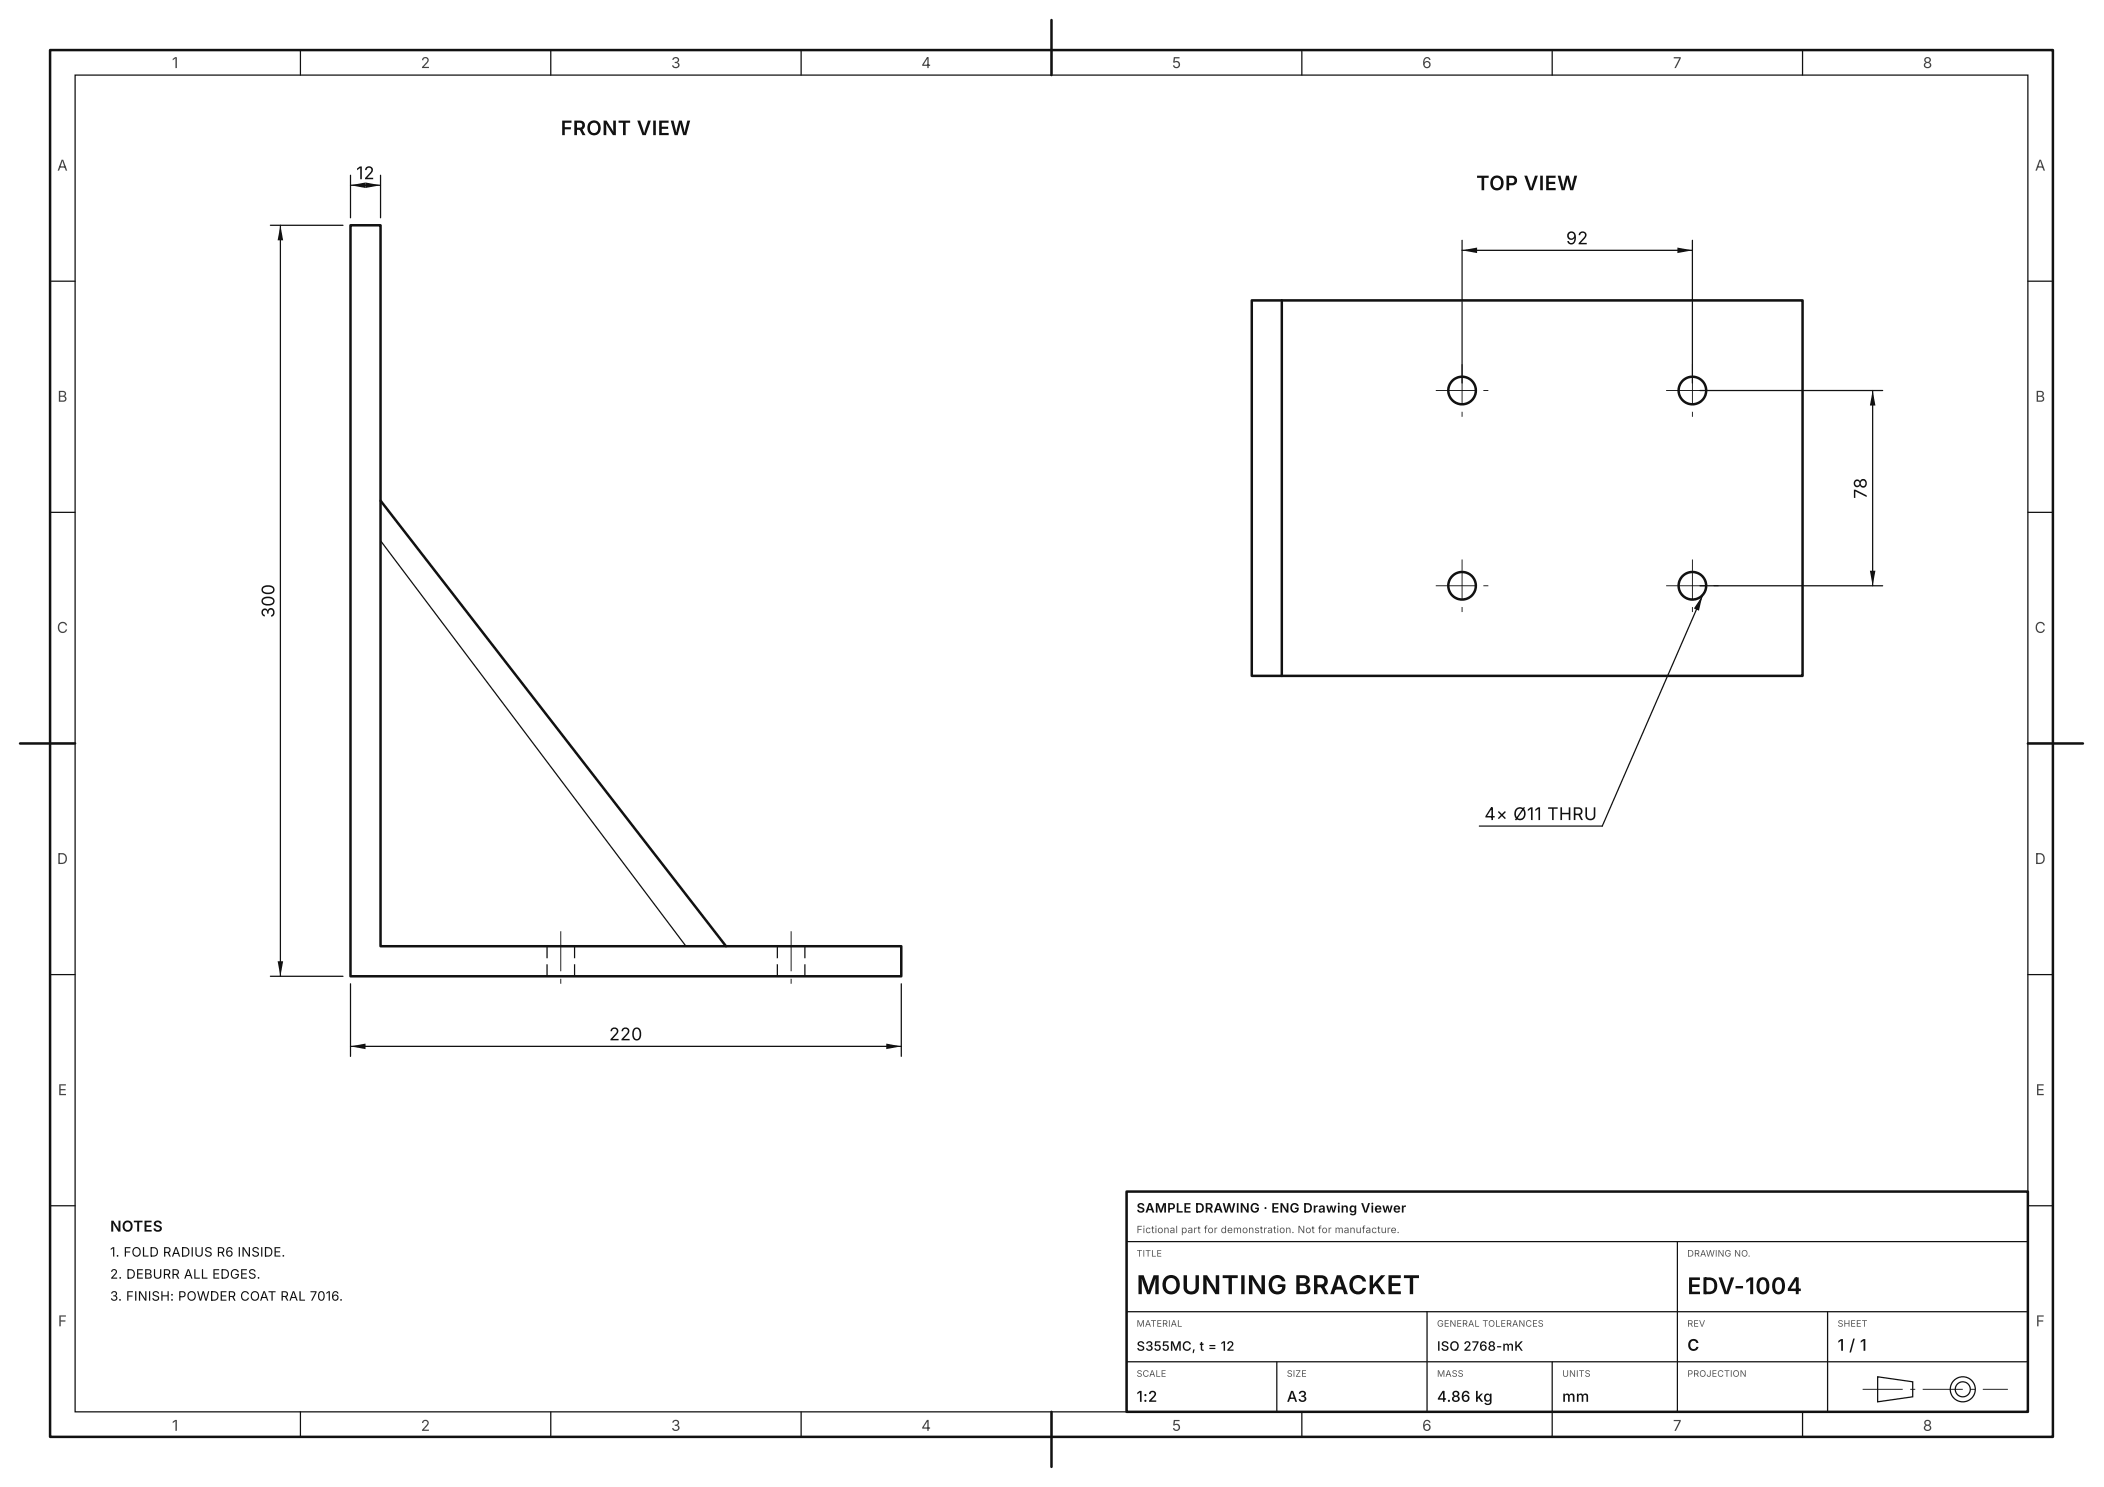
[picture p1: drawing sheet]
<svg xmlns="http://www.w3.org/2000/svg" width="420mm" height="297mm" viewBox="0 0 420 297" stroke-linecap="round" stroke-linejoin="round" font-family="sans-serif">
<path d="M10 10h400v277h-400zM210 4v11M70 45h6v144h104v6h-110zM76 100l69 89M4 148.5h11M405 148.5h11M210 282v11" fill="none" stroke="#111" stroke-width=".5"/>
<g fill="none" stroke="#111" stroke-width=".25">
<path d="M15 15h390v267h-390zM60 10v5M110 10v5M160 10v5M210 10v5M260 10v5M310 10v5M360 10v5M10 56.2h5M405 56.2h5M10 102.3h5M76 108l61 81"/>
<path d="M405 102.3h5M10 148.5h5M405 148.5h5M10 194.7h5M405 194.7h5M10 240.8h5M405 240.8h5M60 282v5M110 282v5M160 282v5M210 282v5M260 282v5"/>
<path d="M310 282v5M360 282v5"/>
</g>
<g fill="#111">
<path d="M109.1 189h.3v2.4h-.3zM109.1 192.6h.3v2.4h-.3z"/>
<path d="M114.6 189h.3v2.4h-.3zM114.6 192.6h.3v2.4h-.3z"/>
<path d="M111.9 186h.2v8h-.2zM111.9 195.5h.2v1h-.2z"/>
<path d="M155.1 189h.3v2.4h-.3zM155.1 192.6h.3v2.4h-.3z"/>
<path d="M160.6 189h.3v2.4h-.3zM160.6 192.6h.3v2.4h-.3z"/>
<path d="M157.9 186h.2v8h-.2zM157.9 195.5h.2v1h-.2z"/>
</g>
<g fill="none" stroke="#111" stroke-width=".5">
<path d="M250 60h110v75h-110zM256 60v75"/>
<circle cx="292" cy="78" r="2.75"/>
</g>
<g fill="#111">
<path d="M286.7 77.9h8v.2h-8zM296.2 77.9h1v.2h-1z"/>
<path d="M291.9 72.7h.2v8h-.2zM291.9 82.2h.2v1h-.2z"/>
</g>
<circle cx="338" cy="78" r="2.75" fill="none" stroke="#111" stroke-width=".5"/>
<g fill="#111">
<path d="M332.7 77.9h8v.2h-8zM342.2 77.9h1v.2h-1z"/>
<path d="M337.9 72.7h.2v8h-.2zM337.9 82.2h.2v1h-.2z"/>
</g>
<circle cx="292" cy="117" r="2.75" fill="none" stroke="#111" stroke-width=".5"/>
<g fill="#111">
<path d="M286.7 116.9h8v.2h-8zM296.2 116.9h1v.2h-1z"/>
<path d="M291.9 111.7h.2v8h-.2zM291.9 121.2h.2v1h-.2z"/>
</g>
<circle cx="338" cy="117" r="2.75" fill="none" stroke="#111" stroke-width=".5"/>
<g fill="#111">
<path d="M332.7 116.9h8v.2h-8zM342.2 116.9h1v.2h-1z"/>
<path d="M337.9 111.7h.2v8h-.2zM337.9 121.2h.2v1h-.2z"/>
</g>
<path d="M70 196.5v14.5M180 196.5v14.5M70 209h110" fill="none" stroke="#111" stroke-width=".25"/>
<g fill="#111">
<path d="M70 209l3-.6v1.1z"/>
<path d="M177 208.4l3 .6-3 .5z"/>
</g>
<path d="M54 45h14.5M56 45v150M54 195h14.5" fill="none" stroke="#111" stroke-width=".25"/>
<g fill="#111">
<path d="M56 45l.5 3h-1.1z"/>
<path d="M55.4 192h1.1l-.5 3z"/>
</g>
<path d="M70 35v8.5M70 37h6M76 35v8.5" fill="none" stroke="#111" stroke-width=".25"/>
<g fill="#111">
<path d="M70 37l3-.5v1.1z"/>
<path d="M73 36.5l3 .5-3 .6z"/>
</g>
<path d="M292 48v28.5M292 50h46M338 48v28.5" fill="none" stroke="#111" stroke-width=".25"/>
<g fill="#111">
<path d="M292 50l3-.5v1.1z"/>
<path d="M335 49.5l3 .5-3 .6z"/>
</g>
<path d="M339.5 78h36.5M374 78v39M339.5 117h36.5" fill="none" stroke="#111" stroke-width=".25"/>
<g fill="#111">
<path d="M374 78l.5 3h-1.1z"/>
<path d="M373.4 114h1.1l-.5 3z"/>
</g>
<path d="M340 119l-20 46" fill="none" stroke="#111" stroke-width=".25"/>
<path d="M340 119l-.7 3-1-.5z" fill="#111"/>
<path d="M295.4 165h24.6M225 248h180M335 248v34M225 262h180M225 272h180M255 272v10M285 262v20M310 272v10M365 262v20M375 275l7 1v3l-7 1z" fill="none" stroke="#111" stroke-width=".25"/>
<path d="M225 238h180v44h-180z" fill="none" stroke="#111" stroke-width=".5"/>
<path d="M372 277.4h8v.2h-8zM381.5 277.4h1v.2h-1zM384 277.4h8v.2h-8zM393.5 277.4h1v.2h-1zM396 277.4h5v.2h-5z" fill="#111"/>
<g fill="none" stroke="#111" stroke-width=".25">
<circle cx="392" cy="277.5" r="1.5"/>
<circle cx="392" cy="277.5" r="2.5"/>
</g>
<text font-size="5.2" fill="#111" x="227" y="258.5">MOUNTING BRACKET</text>
<text font-size="4.6" fill="#111" x="337" y="258.5">EDV-1004</text>
<g font-size="4" fill="#111">
<text x="112" y="27">FRONT VIEW</text>
<text x="294.8" y="38">TOP VIEW</text>
</g>
<g font-size="3.5" fill="#111">
<text x="71.1" y="35.8">12</text>
<text x="312.8" y="48.8">92</text>
<text x="372.8" y="99.6" transform="rotate(-90 372.8 99.6)">78</text>
<text x="54.8" y="123.4" transform="rotate(-90 54.8 123.4)">300</text>
<text x="296.5" y="163.8">4× Ø11 THRU</text>
<text x="121.7" y="207.8">220</text>
</g>
<g font-size="3.2" fill="#111">
<text x="337" y="269.8">C</text>
<text x="367" y="269.8">1 / 1</text>
</g>
<g font-size="3" fill="#444">
<text x="34.4" y="13.6">1</text>
<text x="84.1" y="13.6">2</text>
<text x="134" y="13.6">3</text>
<text x="184" y="13.6">4</text>
<text x="234.1" y="13.6">5</text>
<text x="284" y="13.6">6</text>
<text x="334.1" y="13.6">7</text>
<text x="384" y="13.6">8</text>
<text x="11.4" y="34.1">A</text>
<text x="406.4" y="34.1">A</text>
<text x="11.5" y="80.2">B</text>
<text x="406.5" y="80.2">B</text>
<text x="11.4" y="126.4">C</text>
<text x="406.4" y="126.4">C</text>
<text x="11.4" y="172.6">D</text>
<text x="406.4" y="172.6">D</text>
<text x="11.6" y="218.7">E</text>
<text x="406.6" y="218.7">E</text>
<text x="11.6" y="264.9">F</text>
<text x="406.6" y="264.9">F</text>
<text x="34.4" y="285.8">1</text>
<text x="84.1" y="285.8">2</text>
<text x="134" y="285.8">3</text>
<text x="184" y="285.8">4</text>
<text x="234.1" y="285.8">5</text>
<text x="284" y="285.8">6</text>
<text x="334.1" y="285.8">7</text>
<text x="384" y="285.8">8</text>
</g>
<g font-size="3" fill="#111">
<text x="22" y="246">NOTES</text>
<text x="227" y="280">1:2</text>
<text x="257" y="280">A3</text>
<text x="287" y="280">4.86 kg</text>
<text x="312" y="280">mm</text>
</g>
<g font-size="2.6" fill="#111">
<text x="227" y="242.2">SAMPLE DRAWING · ENG Drawing Viewer</text>
<text x="22" y="251">1. FOLD RADIUS R6 INSIDE.</text>
<text x="22" y="255.4">2. DEBURR ALL EDGES.</text>
<text x="22" y="259.8">3. FINISH: POWDER COAT RAL 7016.</text>
<text x="227" y="269.8">S355MC, t = 12</text>
<text x="287" y="269.8">ISO 2768-mK</text>
</g>
<text font-size="2" fill="#555" x="227" y="246.3">Fictional part for demonstration. Not for manufacture.</text>
<g font-size="1.8" fill="#555">
<text x="227" y="251">TITLE</text>
<text x="337" y="251">DRAWING NO.</text>
<text x="227" y="265">MATERIAL</text>
<text x="287" y="265">GENERAL TOLERANCES</text>
<text x="337" y="265">REV</text>
<text x="367" y="265">SHEET</text>
<text x="227" y="275">SCALE</text>
<text x="257" y="275">SIZE</text>
<text x="287" y="275">MASS</text>
<text x="312" y="275">UNITS</text>
<text x="337" y="275">PROJECTION</text>
</g>
</svg>
